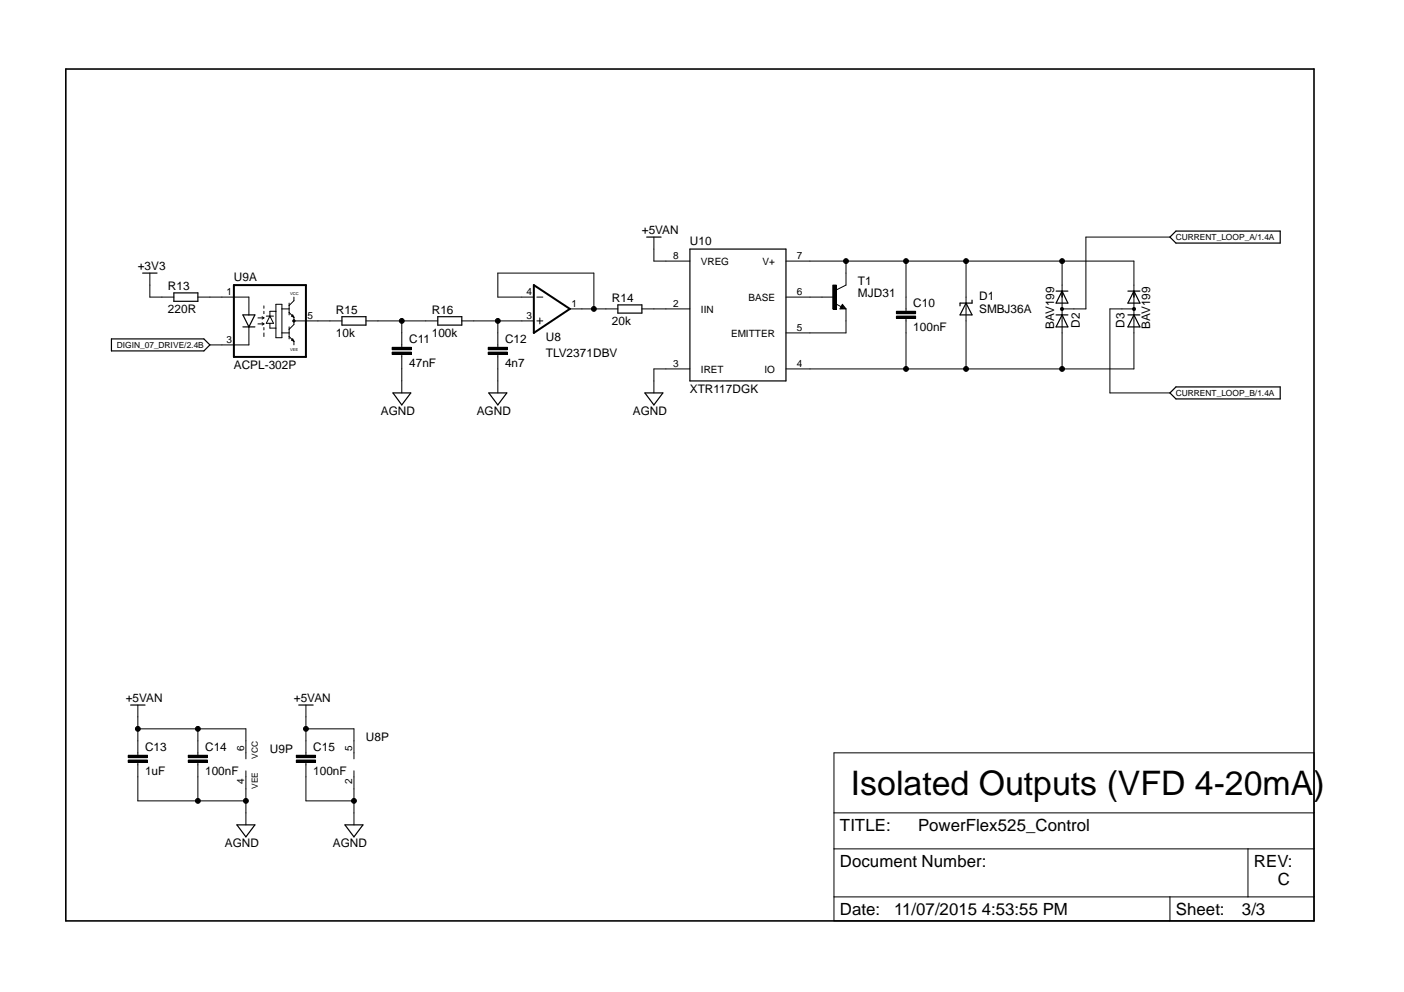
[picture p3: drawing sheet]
<svg xmlns="http://www.w3.org/2000/svg" width="297mm" height="210mm" viewBox="0 0 297 210" stroke-linecap="round" stroke-linejoin="round" font-family="sans-serif">
<g fill="none" stroke="#000" stroke-width=".25">
<path d="M30.2 57.8h3M136.8 50.2h3.1M146 52.7h20.3v27.9h-20.3zM247.5 50.2l1.3-1.3h22v2.5h-22zM23.6 71.7h19.5l1.3 1.3-1.3 1.3h-19.5zM36.8 62h5.1v1.8h-5.1zM51.4 66.6h2.5l-1.2 2.6zM51.4 69.2h2.5M72.3 67h5.1v1.8h-5.1zM92.6 67h5.1v1.8h-5.1zM130.7 64.5h5.1v1.8h-5.1zM178.2 64.9l.1 .2h-.3l.2-.5 .5 .6h-.7"/>
<path d="M204.4 64.1l1.3 2.5h-2.6zM205.7 63.5v.6h-2.6v.6M223.4 61.6h2.5M223.4 66.6h2.5M224.7 61.6l1.2 2.5h-2.5zM224.7 66.6l1.2 2.6h-2.5zM238.6 61.6h2.6M238.6 66.6h2.6M239.9 61.6l1.3 2.5h-2.6zM239.9 66.6l1.3 2.6h-2.6zM83.1 83.1h3.8l-1.9 2.6zM103.4 83.1h3.8l-1.9 2.6z"/>
<path d="M136.4 83.1h3.8l-1.9 2.6zM247.5 83.1l1.3-1.2h22v2.5h-22zM27.6 149.2h3.1M63.2 149.2h3M50.1 174.5h3.8l-1.9 2.6zM73 174.5h3.8l-1.9 2.6z"/>
</g>
<path d="M13.9 14.6h264.1v180.3h-264.1z" fill="none" stroke="#000" stroke-width=".34"/>
<g fill="none" stroke="#000" stroke-width=".21">
<path d="M31.7 57.8v5.1h5.1M138.3 50.2v5h7.7M166.3 55.2h73.6v22.9h-73.6M179 55.2v5.1l-2.1 1M191.7 55.2v10.7M204.4 55.2v22.9M224.7 55.2v22.9M247.5 50.2h-17.8v15.2h-5M41.9 62.9h10.8v3.7M52.7 69.2v3.8h-8.3M54.6 67.3h1.2M54.6 68.5h1.2"/>
<path d="M55.5 67l.3 .3M55.5 68.3l.3 .2M55.8 67.3l-.3 .2M55.8 68.5l-.3 .3M55.8 64.7v.5M55.8 65.9v.5M55.8 69.3v.5M55.8 70.4v.8M56.3 66.9h1.6M57.1 66.9l.8 1.5h-1.6zM57.1 68.4v1h1.3M58.4 64.4h1.2v7.1h-1.2z"/>
<path d="M58.4 65.9h-1.3v1M59.6 65.4h1.6M59.6 70.4h1.6M61.2 64.1v2.5M61.2 69.2v2.5M61.2 71.2l1 1M61.2 66.1l1 1M61.7 66.9l.2-.3 .3 .5zM61.7 72l.2-.3 .3 .5zM62.2 67.9h10.1M62.2 67.1v1.6l-1 1M62.2 62.9v.7l-1 1"/>
<path d="M62.2 72.2v.8M77.4 67.9h15.2M83 74.5h4v.5h-4zM83 73.5h4v.5h-4zM85 67.9v5.6M85 75v8.1M97.7 67.9h15.2M103.3 74.5h4.1v.5h-4.1zM103.3 73.5h4.1v.5h-4.1zM105.3 67.9v5.6M105.3 75v8.1M112.9 62.9h-7.6v-5.1h20.3v7.6"/>
<path d="M113.6 62.9h1.2M113.6 67.9h1.2M114.2 67.3v1.2M120.6 65.4h10.1M135.8 65.4h10.2M146 78.1h-7.7v5M166.3 62.9h10.1M176.2 60.3h.7v5.1h-.7zM176.7 64.3l1.3 .6M178.2 64.4l.8 1h-1.3zM179 65.4v5h-12.7M189.6 66.9h4.1v.5h-4.1z"/>
<path d="M189.6 65.9h4.1v.5h-4.1zM191.7 67.4v10.7M224.4 65.2h.5v.4h-.5zM239.7 65.2h.5v.4h-.5zM239.9 65.4h-5.1v17.7h12.7M27.1 159.8h4.1v.5h-4.1zM29.2 154.2h22.8v6.4M29.2 149.2v10.6M39.8 159.8h4.1v.5h-4.1zM41.9 154.2v5.6M62.7 159.8h4.1v.5h-4.1zM64.7 154.2h10.2v6.4"/>
<path d="M64.7 149.2v10.6M176.4 159.3h101.6v35.6h-101.6zM27.1 160.8h4.1v.5h-4.1zM29.2 161.3v8.2h22.8M39.8 160.8h4.1v.5h-4.1zM41.9 161.3v8.2M52 163.1v11.4M62.7 160.8h4.1v.5h-4.1zM64.7 161.3v8.2h10.2M74.9 163.1v11.4M176.4 179.6h101.6M176.4 172h101.6"/>
<path d="M264 179.6v10.2M176.4 189.8h101.6M247.5 189.8v5.1"/>
<circle cx="179" cy="55.2" r=".51"/>
<circle cx="191.7" cy="55.2" r=".51"/>
<circle cx="204.4" cy="55.2" r=".51"/>
<circle cx="224.7" cy="55.2" r=".51"/>
<circle cx="62.2" cy="67.9" r=".25"/>
<circle cx="85" cy="67.9" r=".51"/>
<circle cx="105.3" cy="67.9" r=".51"/>
<circle cx="125.6" cy="65.4" r=".51"/>
<circle cx="191.7" cy="78.1" r=".51"/>
<circle cx="204.4" cy="78.1" r=".51"/>
<circle cx="224.7" cy="78.1" r=".51"/>
<circle cx="29.2" cy="154.2" r=".51"/>
<circle cx="41.9" cy="154.2" r=".51"/>
<circle cx="64.7" cy="154.2" r=".51"/>
<circle cx="41.9" cy="169.5" r=".51"/>
<circle cx="52" cy="169.5" r=".51"/>
<circle cx="74.9" cy="169.5" r=".51"/>
</g>
<g fill="#000">
<path d="M83 74.5h4v.5h-4z" fill-rule="evenodd"/>
<path d="M83 73.5h4v.5h-4z" fill-rule="evenodd"/>
<path d="M103.3 74.5h4.1v.5h-4.1z" fill-rule="evenodd"/>
<path d="M103.3 73.5h4.1v.5h-4.1z" fill-rule="evenodd"/>
<path d="M176.2 60.3h.7v5.1h-.7z" fill-rule="evenodd"/>
<path d="M189.6 66.9h4.1v.5h-4.1z" fill-rule="evenodd"/>
<path d="M189.6 65.9h4.1v.5h-4.1z" fill-rule="evenodd"/>
<path d="M224.4 65.2h.5v.4h-.5z" fill-rule="evenodd"/>
<path d="M239.7 65.2h.5v.4h-.5z" fill-rule="evenodd"/>
<path d="M27.1 159.8h4.1v.5h-4.1z" fill-rule="evenodd"/>
<path d="M39.8 159.8h4.1v.5h-4.1z" fill-rule="evenodd"/>
<path d="M62.7 159.8h4.1v.5h-4.1z" fill-rule="evenodd"/>
<path d="M27.1 160.8h4.1v.5h-4.1z" fill-rule="evenodd"/>
<path d="M39.8 160.8h4.1v.5h-4.1z" fill-rule="evenodd"/>
<path d="M62.7 160.8h4.1v.5h-4.1z" fill-rule="evenodd"/>
<circle cx="179" cy="55.2" r=".51"/>
<circle cx="191.7" cy="55.2" r=".51"/>
<circle cx="204.4" cy="55.2" r=".51"/>
<circle cx="224.7" cy="55.2" r=".51"/>
<circle cx="62.2" cy="67.9" r=".25"/>
<circle cx="85" cy="67.9" r=".51"/>
<circle cx="105.3" cy="67.9" r=".51"/>
<circle cx="125.6" cy="65.4" r=".51"/>
<circle cx="191.7" cy="78.1" r=".51"/>
<circle cx="204.4" cy="78.1" r=".51"/>
<circle cx="224.7" cy="78.1" r=".51"/>
<circle cx="29.2" cy="154.2" r=".51"/>
<circle cx="41.9" cy="154.2" r=".51"/>
<circle cx="64.7" cy="154.2" r=".51"/>
<circle cx="41.9" cy="169.5" r=".51"/>
<circle cx="52" cy="169.5" r=".51"/>
<circle cx="74.9" cy="169.5" r=".51"/>
</g>
<path d="M49.5 60.3h15.2v15.2h-15.2zM112.9 60.3l7.7 5.1-7.7 5z" fill="none" stroke="#000" stroke-width=".42"/>
<text font-size="7.2" x="180" y="168.2">Isolated Outputs (VFD 4-20mA)</text>
<g font-size="3.6">
<text x="177.7" y="175.8">TITLE:</text>
<text x="194.2" y="175.8">PowerFlex525_Control</text>
<text x="177.7" y="183.4">Document Number:</text>
<text x="265.3" y="183.4">REV:</text>
<text x="270.4" y="187.2">C</text>
<text x="177.7" y="193.6">Date:</text>
<text x="189.1" y="193.6">11/07/2015 4:53:55 PM</text>
<text x="248.8" y="193.6">Sheet:</text>
<text x="262.8" y="193.6">3/3</text>
</g>
<g font-size="2.5">
<text x="135.8" y="49.5">+5VAN</text>
<text x="146" y="51.9">U10</text>
<text x="29.2" y="57.1">+3V3</text>
<text x="49.5" y="59.6">U9A</text>
<text x="35.5" y="61.3">R13</text>
<text x="129.5" y="63.9">R14</text>
<text x="181.5" y="62.9">MJD31</text>
<text x="181.5" y="60.3">T1</text>
<text x="193.2" y="65">C10</text>
<text x="207.2" y="63.5">D1</text>
<text x="35.5" y="66.2">220R</text>
<text x="71.1" y="71.2">10k</text>
<text x="71.1" y="66.4">R15</text>
<text x="91.4" y="71.2">100k</text>
<text x="91.4" y="66.4">R16</text>
<text x="129.5" y="68.7">20k</text>
<text x="193.2" y="70.1">100nF</text>
<text x="207.2" y="66.3">SMBJ36A</text>
<text x="223" y="69.6" transform="rotate(-90 223 69.6)">BAV199</text>
<text x="228.5" y="69.4" transform="rotate(-90 228.5 69.4)">D2</text>
<text x="237.9" y="69.4" transform="rotate(-90 237.9 69.4)">D3</text>
<text x="243.4" y="69.6" transform="rotate(-90 243.4 69.6)">BAV199</text>
<text x="86.6" y="77.7">47nF</text>
<text x="86.6" y="72.6">C11</text>
<text x="106.8" y="77.7">4n7</text>
<text x="106.8" y="72.6">C12</text>
<text x="115.5" y="75.5">TLV2371DBV</text>
<text x="115.5" y="72.2">U8</text>
<text x="49.5" y="78.1">ACPL-302P</text>
<text x="146" y="83.1">XTR117DGK</text>
<text x="80.6" y="87.8">AGND</text>
<text x="100.9" y="87.8">AGND</text>
<text x="133.9" y="87.8">AGND</text>
<text x="26.6" y="148.5">+5VAN</text>
<text x="62.2" y="148.5">+5VAN</text>
<text x="30.7" y="158.9">C13</text>
<text x="43.4" y="158.9">C14</text>
<text x="57.1" y="159.3">U9P</text>
<text x="66.2" y="158.9">C15</text>
<text x="77.4" y="156.8">U8P</text>
<text x="30.7" y="164">1uF</text>
<text x="43.4" y="164">100nF</text>
<text x="66.2" y="164">100nF</text>
<text x="47.6" y="179.2">AGND</text>
<text x="70.4" y="179.2">AGND</text>
</g>
<g font-size="2.1">
<text x="142.4" y="54.9">8</text>
<text x="148.3" y="56">VREG</text>
<text x="161.3" y="56">V+</text>
<text x="168.6" y="54.9">7</text>
<text x="47.9" y="62.5">1</text>
<text x="111.4" y="62.5">4</text>
<text x="120.9" y="65">1</text>
<text x="142.4" y="65">2</text>
<text x="158.4" y="63.6">BASE</text>
<text x="168.6" y="62.5">6</text>
<text x="65.1" y="67.6">5</text>
<text x="111.4" y="67.6">3</text>
<text x="148.3" y="66.2">IIN</text>
<text x="154.7" y="71.2">EMITTER</text>
<text x="168.6" y="70.1">5</text>
<text x="47.9" y="72.6">3</text>
<text x="142.4" y="77.7">3</text>
<text x="168.6" y="77.7">4</text>
<text x="148.3" y="78.8">IRET</text>
<text x="161.7" y="78.8">IO</text>
<text x="51.6" y="159" transform="rotate(-90 51.6 159)">6</text>
<text x="74.5" y="159" transform="rotate(-90 74.5 159)">5</text>
<text x="51.6" y="165.9" transform="rotate(-90 51.6 165.9)">4</text>
<text x="74.5" y="165.9" transform="rotate(-90 74.5 165.9)">2</text>
</g>
<g font-size="1.8">
<text x="248.8" y="50.8">CURRENT_LOOP_A/1.4A</text>
<text x="24.7" y="73.6">DIGIN_07_DRIVE/2.4B</text>
<text x="248.8" y="83.8">CURRENT_LOOP_B/1.4A</text>
<text x="54.6" y="160.6" transform="rotate(-90 54.6 160.6)">VCC</text>
<text x="54.6" y="166.9" transform="rotate(-90 54.6 166.9)">VEE</text>
</g>
<g font-size=".8">
<text x="61.4" y="62.4">VCC</text>
<text x="61.4" y="74.3">VEE</text>
</g>
</svg>
